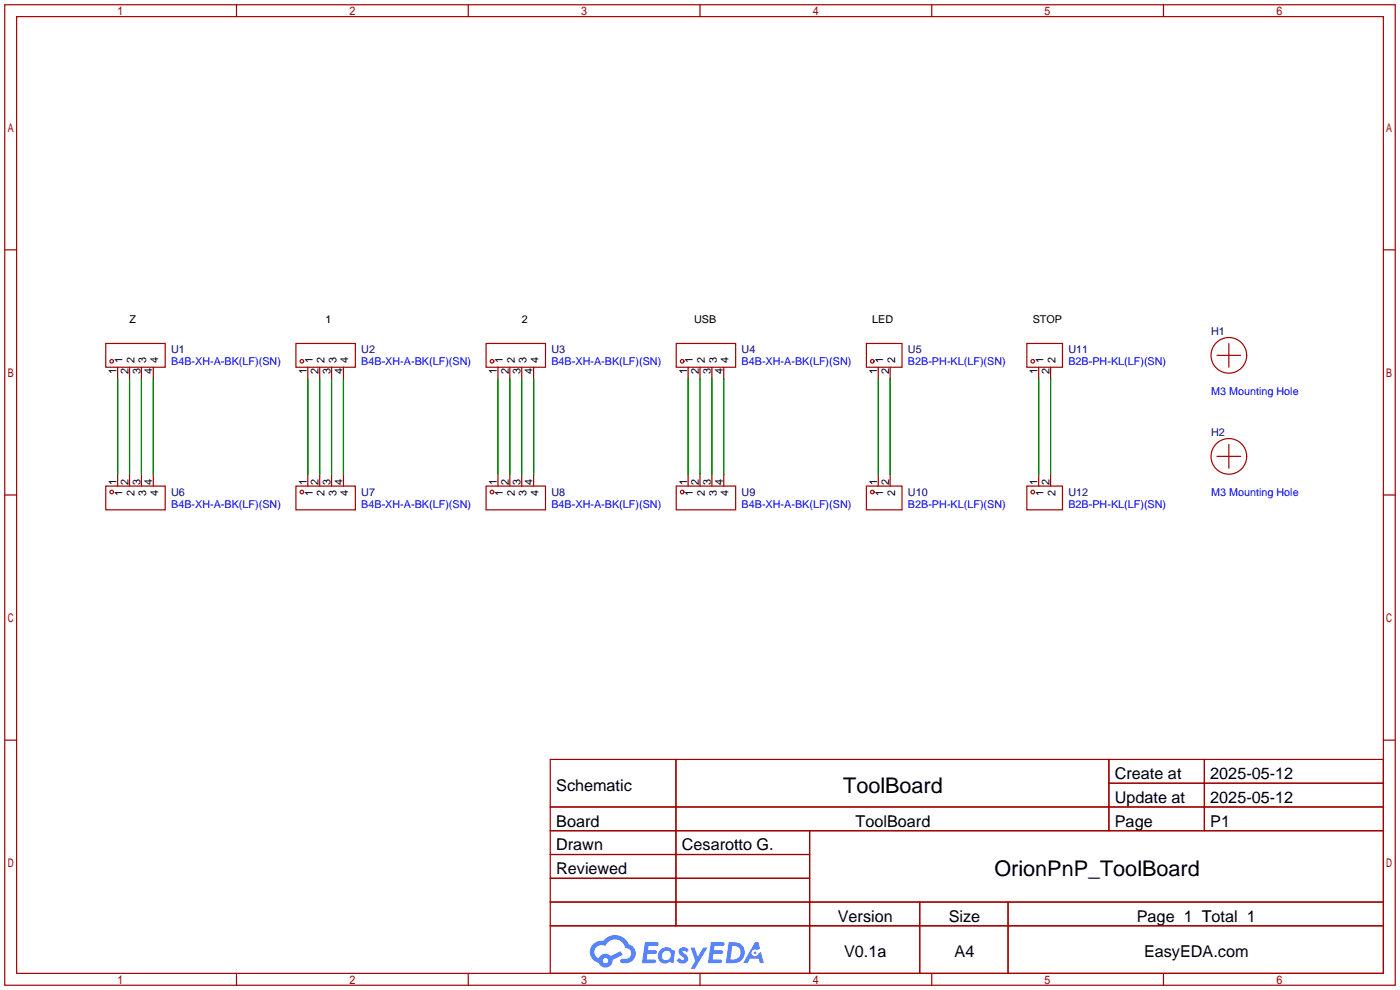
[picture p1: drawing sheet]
<svg xmlns="http://www.w3.org/2000/svg" width="299mm" height="212mm" viewBox="0 0 299 212" stroke-linecap="round" stroke-linejoin="round" font-family="sans-serif">
<g fill="none" stroke="#a10000" stroke-width=".25">
<path d="M1 1h297.2v209.6h-297.2zM3.6 3.6h292.1v204.4h-292.1zM50.5 1v2.6M100.1 1v2.6M149.6 1v2.6M199.1 1v2.6M248.7 1v2.6M1 53.4h2.6M295.7 53.4h2.5M1 105.8h2.6M295.7 105.8h2.5M1 158.2h2.6"/>
<path d="M295.7 158.2h2.5M117.6 162.3h178.1v45.7h-178.1zM117.6 172.5h178.1M117.6 177.5h178.1M144.5 162.3v35.6M173 177.5v30.5M237 162.3v15.2M237 167.4h58.7M257.4 162.3v15.2M117.6 182.6h55.4M117.6 192.8h178.1M117.6 187.7h55.4"/>
<path d="M117.6 197.9h178.1M196.6 192.8v15.2M215.4 192.8v15.2M50.5 208v2.6M100.1 208v2.6M149.6 208v2.6M199.1 208v2.6M248.7 208v2.6"/>
</g>
<g fill="#5487ff">
<path d="M145.3 202.7a1.3 1.3 0 0 1 1.9 .3l-.4 .6a.54 .54 0 0 0-.9-.2l.1 .2a1.34 1.34 0 0 1 .9 1.8 1.47 1.47 0 0 1-2.3-.1l.5-.6 .8 .5a.31 .31 0 0 0 .4-.3 .31 .31 0 0 0-.3-.4 1.12 1.12 0 0 1-.7-1.8z"/>
<path d="M147.6 202.5h.9l.6 2 1.2-2h.9l-2.7 4.6h-.9l1-1.7z"/>
<path d="M137.8 201.4h1.7a1.31 1.31 0 0 1 1.2 .2 .4 .4 0 0 1-.3 .5l-1.8 .1-.1 .9h1.6a.4 .4 0 0 1 .4 .4 .4 .4 0 0 1-.5 .4h-1.6l-.2 1.2h1.4a.46 .46 0 0 1 .5 0 .46 .46 0 0 1 .1 .5l-.4 .2h-2.6z"/>
<path d="M151.9 201.4h1.7a1.32 1.32 0 0 1 1.2 .2 .39 .39 0 0 1-.3 .5l-1.8 .1-.1 .9h1.6a.4 .4 0 0 1 .4 .4 .4 .4 0 0 1-.4 .4h-1.7l-.2 1.2h1.4a.46 .46 0 0 1 .5 0 .46 .46 0 0 1 .1 .5l-.4 .2h-2.6z"/>
<path d="M161.3 201.4h.8l.3 1.3-.6 .4a.75 .75 0 0 0-1.1 .3 .75 .75 0 0 0 .5 1 .75 .75 0 0 0 .9-.7l.5-.2 .6 2.3h-.8l-.3-.9h-1.8l-.5 .9h-1z"/>
<path d="M155.7 201.4l-.6 4.4h1.5a2.27 2.27 0 0 0 2.6-2.2 2.27 2.27 0 0 0-2.7-2.2zM156.5 202.1a1.5 1.5 0 0 1 1.8 1.6 1.5 1.5 0 0 1-1.9 1.4h-.3z"/>
<path d="M141.2 203a1.6 1.6 0 0 0-.3 2.3 1.6 1.6 0 0 0 2.3 .2l.7 .3 .3-2.4-.1-.3-.5-.1a1.58 1.58 0 0 0-2.4 0zM141.8 203.5a.98 .98 0 0 1 1.6 .4 .98 .98 0 0 1-1.1 1.3 .94 .94 0 0 1-.9-.7 .94 .94 0 0 1 .4-1z"/>
<path d="M126.8 201.8a2.37 2.37 0 0 0 1.1 4 1.54 1.54 0 0 0 1.8 1 1.54 1.54 0 0 0 1.2-1.6l2.2-1.1-.5-.8-2 1a1.57 1.57 0 0 0-2.7 .5 1.5 1.5 0 0 1-.7-2.1 1.5 1.5 0 0 1 2.2-.5 2.23 2.23 0 0 1 2.3-1.4 2.23 2.23 0 0 1 2 1.8 1.16 1.16 0 0 1 1.2 1.1 1.16 1.16 0 0 1-1.1 1.2h-.7a.47 .47 0 0 0-.5 .4 .47 .47 0 0 0 .4 .5 2.17 2.17 0 0 0 2.5-.9 2.17 2.17 0 0 0-.3-2.7l-.8-.4a3.2 3.2 0 0 0-5.5-.7l-1.1 .1zM128.8 205.3a.6 .6 0 0 1 1.2 0 .6 .6 0 0 1-1.2 0z"/>
<circle cx="161.4" cy="203.6" r=".28"/>
</g>
<g fill="none" stroke="#a10000" stroke-width=".25">
<path d="M22.6 73.4h12.7v5.1h-12.7zM63.2 73.4h12.7v5.1h-12.7zM103.9 73.4h12.7v5.1h-12.7zM144.5 73.4h12.7v5.1h-12.7zM185.2 73.4h7.6v5.1h-7.6zM219.5 73.4h7.6v5.1h-7.6zM260.1 75.9h5.1M262.6 73.4v5.1M260.1 97.5h5.1M262.6 95v5.1M22.6 103.9h12.7v5.1h-12.7zM63.2 103.9h12.7v5.1h-12.7z"/>
<path d="M103.9 103.9h12.7v5.1h-12.7zM144.5 103.9h12.7v5.1h-12.7zM185.2 103.9h7.6v5.1h-7.6zM219.5 103.9h7.6v5.1h-7.6z"/>
<circle cx="23.9" cy="77.2" r=".38"/>
<circle cx="64.5" cy="77.2" r=".38"/>
<circle cx="105.2" cy="77.2" r=".38"/>
<circle cx="145.8" cy="77.2" r=".38"/>
<circle cx="186.4" cy="77.2" r=".38"/>
<circle cx="220.7" cy="77.2" r=".38"/>
<circle cx="262.6" cy="75.9" r="3.8"/>
<circle cx="262.6" cy="97.5" r="3.8"/>
<circle cx="23.9" cy="105.2" r=".38"/>
<circle cx="64.5" cy="105.2" r=".38"/>
<circle cx="105.2" cy="105.2" r=".38"/>
<circle cx="145.8" cy="105.2" r=".38"/>
<circle cx="186.4" cy="105.2" r=".38"/>
<circle cx="220.7" cy="105.2" r=".38"/>
</g>
<g fill="none" stroke="#870000" stroke-width=".25">
<path d="M25.1 78.5v2.5M27.7 78.5v2.5M30.2 78.5v2.5M32.8 78.5v2.5M65.8 78.5v2.5M68.3 78.5v2.5M70.9 78.5v2.5M73.4 78.5v2.5M106.4 78.5v2.5M109 78.5v2.5M111.5 78.5v2.5M114 78.5v2.5"/>
<path d="M147.1 78.5v2.5M149.6 78.5v2.5M152.1 78.5v2.5M154.7 78.5v2.5M187.7 78.5v2.5M190.2 78.5v2.5M222 78.5v2.5M224.5 78.5v2.5M25.1 101.3v2.6M27.7 101.3v2.6M30.2 101.3v2.6M32.8 101.3v2.6"/>
<path d="M65.8 101.3v2.6M68.3 101.3v2.6M70.9 101.3v2.6M73.4 101.3v2.6M106.4 101.3v2.6M109 101.3v2.6M111.5 101.3v2.6M114 101.3v2.6M147.1 101.3v2.6M149.6 101.3v2.6M152.1 101.3v2.6M154.7 101.3v2.6"/>
<path d="M187.7 101.3v2.6M190.2 101.3v2.6M222 101.3v2.6M224.5 101.3v2.6"/>
</g>
<g fill="none" stroke="#008700" stroke-width=".25">
<path d="M25.1 81v20.3M27.7 81v20.3M30.2 81v20.3M32.8 81v20.3M65.8 81v20.3M68.3 81v20.3M70.9 81v20.3M73.4 81v20.3M106.4 81v20.3M109 81v20.3M111.5 81v20.3M114 81v20.3"/>
<path d="M147.1 81v20.3M149.6 81v20.3M152.1 81v20.3M154.7 81v20.3M187.7 81v20.3M190.2 81v20.3M222 81v20.3M224.5 81v20.3"/>
</g>
<g font-size="4.6">
<text x="180.2" y="169.4">ToolBoard</text>
<text x="212.5" y="187.2">OrionPnP_ToolBoard</text>
</g>
<g font-size="3.5">
<text x="238.3" y="166.5">Create at</text>
<text x="258.7" y="166.5">2025-05-12</text>
<text x="118.9" y="169.1">Schematic</text>
<text x="238.3" y="171.6">Update at</text>
<text x="258.7" y="171.6">2025-05-12</text>
<text x="118.9" y="176.7">Board</text>
<text x="182.9" y="176.7">ToolBoard</text>
<text x="238.3" y="176.7">Page</text>
<text x="258.7" y="176.7">P1</text>
<text x="118.9" y="181.8">Drawn</text>
<text x="145.7" y="181.8">Cesarotto G.</text>
<text x="118.9" y="186.8">Reviewed</text>
<text x="179.1" y="197">Version</text>
<text x="202.8" y="197">Size</text>
<text x="243" y="197">Page 1 Total 1</text>
<text x="180.4" y="204.6">V0.1a</text>
<text x="204" y="204.6">A4</text>
<text x="244.5" y="204.6">EasyEDA.com</text>
</g>
<g font-size="2.3">
<text x="27.7" y="69.1">Z</text>
<text x="69.6" y="69.1">1</text>
<text x="111.5" y="69.1">2</text>
<text x="148.3" y="69.1">USB</text>
<text x="186.4" y="69.1">LED</text>
<text x="220.7" y="69.1">STOP</text>
<text x="26.2" y="77.5" transform="rotate(-90 26.2 77.5)">1</text>
<text x="28.7" y="77.5" transform="rotate(-90 28.7 77.5)">2</text>
<text x="31.3" y="77.5" transform="rotate(-90 31.3 77.5)">3</text>
<text x="33.8" y="77.5" transform="rotate(-90 33.8 77.5)">4</text>
<text x="66.8" y="77.5" transform="rotate(-90 66.8 77.5)">1</text>
<text x="69.4" y="77.5" transform="rotate(-90 69.4 77.5)">2</text>
<text x="71.9" y="77.5" transform="rotate(-90 71.9 77.5)">3</text>
<text x="74.4" y="77.5" transform="rotate(-90 74.4 77.5)">4</text>
<text x="107.5" y="77.5" transform="rotate(-90 107.5 77.5)">1</text>
<text x="110" y="77.5" transform="rotate(-90 110 77.5)">2</text>
<text x="112.5" y="77.5" transform="rotate(-90 112.5 77.5)">3</text>
<text x="115.1" y="77.5" transform="rotate(-90 115.1 77.5)">4</text>
<text x="148.1" y="77.5" transform="rotate(-90 148.1 77.5)">1</text>
<text x="150.6" y="77.5" transform="rotate(-90 150.6 77.5)">2</text>
<text x="153.2" y="77.5" transform="rotate(-90 153.2 77.5)">3</text>
<text x="155.7" y="77.5" transform="rotate(-90 155.7 77.5)">4</text>
<text x="188.7" y="77.5" transform="rotate(-90 188.7 77.5)">1</text>
<text x="191.3" y="77.5" transform="rotate(-90 191.3 77.5)">2</text>
<text x="223" y="77.5" transform="rotate(-90 223 77.5)">1</text>
<text x="225.6" y="77.5" transform="rotate(-90 225.6 77.5)">2</text>
<text x="24.9" y="79.9" transform="rotate(-90 24.9 79.9)">1</text>
<text x="27.5" y="79.9" transform="rotate(-90 27.5 79.9)">2</text>
<text x="30" y="79.9" transform="rotate(-90 30 79.9)">3</text>
<text x="32.5" y="79.9" transform="rotate(-90 32.5 79.9)">4</text>
<text x="65.6" y="79.9" transform="rotate(-90 65.6 79.9)">1</text>
<text x="68.1" y="79.9" transform="rotate(-90 68.1 79.9)">2</text>
<text x="70.6" y="79.9" transform="rotate(-90 70.6 79.9)">3</text>
<text x="73.2" y="79.9" transform="rotate(-90 73.2 79.9)">4</text>
<text x="106.2" y="79.9" transform="rotate(-90 106.2 79.9)">1</text>
<text x="108.7" y="79.9" transform="rotate(-90 108.7 79.9)">2</text>
<text x="111.3" y="79.9" transform="rotate(-90 111.3 79.9)">3</text>
<text x="113.8" y="79.9" transform="rotate(-90 113.8 79.9)">4</text>
<text x="146.8" y="79.9" transform="rotate(-90 146.8 79.9)">1</text>
<text x="149.4" y="79.9" transform="rotate(-90 149.4 79.9)">2</text>
<text x="151.9" y="79.9" transform="rotate(-90 151.9 79.9)">3</text>
<text x="154.5" y="79.9" transform="rotate(-90 154.5 79.9)">4</text>
<text x="187.5" y="79.9" transform="rotate(-90 187.5 79.9)">1</text>
<text x="190" y="79.9" transform="rotate(-90 190 79.9)">2</text>
<text x="221.8" y="79.9" transform="rotate(-90 221.8 79.9)">1</text>
<text x="224.3" y="79.9" transform="rotate(-90 224.3 79.9)">2</text>
<text x="24.9" y="103.8" transform="rotate(-90 24.9 103.8)">1</text>
<text x="26.2" y="106.1" transform="rotate(-90 26.2 106.1)">1</text>
<text x="27.5" y="103.8" transform="rotate(-90 27.5 103.8)">2</text>
<text x="28.7" y="106.1" transform="rotate(-90 28.7 106.1)">2</text>
<text x="30" y="103.8" transform="rotate(-90 30 103.8)">3</text>
<text x="31.3" y="106.1" transform="rotate(-90 31.3 106.1)">3</text>
<text x="32.5" y="103.8" transform="rotate(-90 32.5 103.8)">4</text>
<text x="33.8" y="106.1" transform="rotate(-90 33.8 106.1)">4</text>
<text x="65.6" y="103.8" transform="rotate(-90 65.6 103.8)">1</text>
<text x="66.8" y="106.1" transform="rotate(-90 66.8 106.1)">1</text>
<text x="68.1" y="103.8" transform="rotate(-90 68.1 103.8)">2</text>
<text x="69.4" y="106.1" transform="rotate(-90 69.4 106.1)">2</text>
<text x="70.6" y="103.8" transform="rotate(-90 70.6 103.8)">3</text>
<text x="71.9" y="106.1" transform="rotate(-90 71.9 106.1)">3</text>
<text x="73.2" y="103.8" transform="rotate(-90 73.2 103.8)">4</text>
<text x="74.4" y="106.1" transform="rotate(-90 74.4 106.1)">4</text>
<text x="106.2" y="103.8" transform="rotate(-90 106.2 103.8)">1</text>
<text x="107.5" y="106.1" transform="rotate(-90 107.5 106.1)">1</text>
<text x="108.7" y="103.8" transform="rotate(-90 108.7 103.8)">2</text>
<text x="110" y="106.1" transform="rotate(-90 110 106.1)">2</text>
<text x="111.3" y="103.8" transform="rotate(-90 111.3 103.8)">3</text>
<text x="112.5" y="106.1" transform="rotate(-90 112.5 106.1)">3</text>
<text x="113.8" y="103.8" transform="rotate(-90 113.8 103.8)">4</text>
<text x="115.1" y="106.1" transform="rotate(-90 115.1 106.1)">4</text>
<text x="146.8" y="103.8" transform="rotate(-90 146.8 103.8)">1</text>
<text x="148.1" y="106.1" transform="rotate(-90 148.1 106.1)">1</text>
<text x="149.4" y="103.8" transform="rotate(-90 149.4 103.8)">2</text>
<text x="150.6" y="106.1" transform="rotate(-90 150.6 106.1)">2</text>
<text x="151.9" y="103.8" transform="rotate(-90 151.9 103.8)">3</text>
<text x="153.2" y="106.1" transform="rotate(-90 153.2 106.1)">3</text>
<text x="154.5" y="103.8" transform="rotate(-90 154.5 103.8)">4</text>
<text x="155.7" y="106.1" transform="rotate(-90 155.7 106.1)">4</text>
<text x="187.5" y="103.8" transform="rotate(-90 187.5 103.8)">1</text>
<text x="188.7" y="106.1" transform="rotate(-90 188.7 106.1)">1</text>
<text x="190" y="103.8" transform="rotate(-90 190 103.8)">2</text>
<text x="191.3" y="106.1" transform="rotate(-90 191.3 106.1)">2</text>
<text x="221.8" y="103.8" transform="rotate(-90 221.8 103.8)">1</text>
<text x="223" y="106.1" transform="rotate(-90 223 106.1)">1</text>
<text x="224.3" y="103.8" transform="rotate(-90 224.3 103.8)">2</text>
<text x="225.6" y="106.1" transform="rotate(-90 225.6 106.1)">2</text>
</g>
<g font-size="2.3" fill="#000080">
<text x="258.8" y="71.7">H1</text>
<text x="36.6" y="75.5">U1</text>
<text x="77.2" y="75.5">U2</text>
<text x="117.9" y="75.5">U3</text>
<text x="158.5" y="75.5">U4</text>
<text x="194.1" y="75.5">U5</text>
<text x="228.3" y="75.5">U11</text>
<text x="258.8" y="93.3">H2</text>
<text x="36.6" y="106">U6</text>
<text x="77.2" y="106">U7</text>
<text x="117.9" y="106">U8</text>
<text x="158.5" y="106">U9</text>
<text x="194.1" y="106">U10</text>
<text x="228.3" y="106">U12</text>
</g>
<g font-size="2.3" fill="#00f">
<text x="36.6" y="78">B4B-XH-A-BK(LF)(SN)</text>
<text x="77.2" y="78">B4B-XH-A-BK(LF)(SN)</text>
<text x="117.9" y="78">B4B-XH-A-BK(LF)(SN)</text>
<text x="158.5" y="78">B4B-XH-A-BK(LF)(SN)</text>
<text x="194.1" y="78">B2B-PH-KL(LF)(SN)</text>
<text x="228.3" y="78">B2B-PH-KL(LF)(SN)</text>
<text x="258.8" y="84.4">M3 Mounting Hole</text>
<text x="258.8" y="106">M3 Mounting Hole</text>
<text x="36.6" y="108.5">B4B-XH-A-BK(LF)(SN)</text>
<text x="77.2" y="108.5">B4B-XH-A-BK(LF)(SN)</text>
<text x="117.9" y="108.5">B4B-XH-A-BK(LF)(SN)</text>
<text x="158.5" y="108.5">B4B-XH-A-BK(LF)(SN)</text>
<text x="194.1" y="108.5">B2B-PH-KL(LF)(SN)</text>
<text x="228.3" y="108.5">B2B-PH-KL(LF)(SN)</text>
</g>
</svg>
